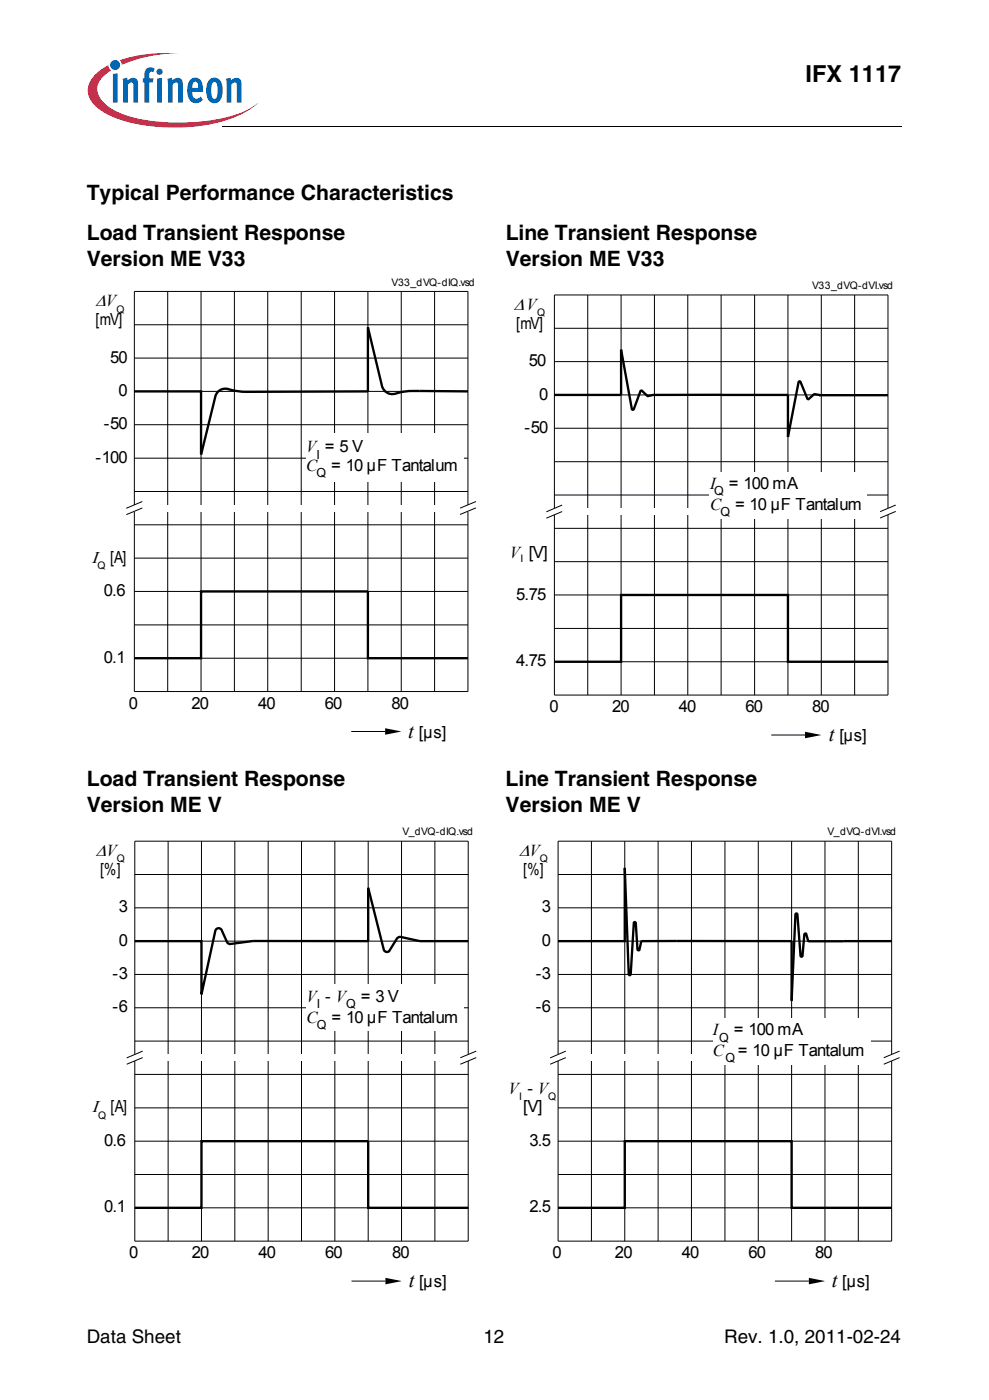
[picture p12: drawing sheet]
<svg xmlns="http://www.w3.org/2000/svg" width="148mm" height="210mm" viewBox="0 0 148 210" stroke-linecap="round" stroke-linejoin="round" font-family="sans-serif">
<circle cx="17.2" cy="9.7" r=".75" fill="#0166b3"/>
<g fill="#ed1a40">
<path d="M18 9l2.3-.6a25.2 25.2 0 0 1 6.4-.4 21.9 21.9 0 0 0-8 1.5l-.4 .2z"/>
<path d="M14.2 11.3l1.2-1.1 .8-.4 .1 .3 .3 .5a3.4 3.4 0 0 0-2 2.9 4.1 4.1 0 0 0 2.5 3 22.4 22.4 0 0 0 11 1.9 22.2 22.2 0 0 0 9.1-2l1.4-.9a12.7 12.7 0 0 1-6.4 3 28.7 28.7 0 0 1-14.7-.7 7.8 7.8 0 0 1-4-2.9 2.98 2.98 0 0 1 .7-3.6z"/>
</g>
<g fill="#0166b3">
<path d="M16.9 11.1l.7-.1v4.4h-.7z"/>
<path d="M18.4 11.8l.6-.2 .1 .5a.84 .84 0 0 1 1-.4 .84 .84 0 0 1 .6 .9v2.8h-.7l-.1-2.9a.29 .29 0 0 0-.4-.1l-.3 .3v2.7h-.7z"/>
<path d="M22 10.3l.3-.2 .7 .1 .2 .1-.2 .5a.35 .35 0 0 0-.6 .1v.8h.6l-.1 .7h-.5v3h-.8v-3h-.2v-.7h.2v-.4a1.22 1.22 0 0 1 .4-1z"/>
<path d="M25.1 11.8l.6-.2 .1 .5a.84 .84 0 0 1 1-.4 .84 .84 0 0 1 .6 .9v2.8h-.7v-2.9a.29 .29 0 0 0-.5-.1l-.3 .3v2.7h-.7z"/>
<path d="M33.9 11.8l.6-.2 .1 .5a.84 .84 0 0 1 1-.4 .84 .84 0 0 1 .6 .9v2.8h-.7l-.1-2.9a.29 .29 0 0 0-.4-.1l-.3 .3v2.7h-.7z"/>
<path d="M23.4 10.8a.5 .5 0 0 1 1 0 .5 .5 0 0 1-1 0zM23.6 11.8l.7-.1v3.7h-.7z"/>
<path d="M28.6 11.9a1.07 1.07 0 0 1 1.1-.2 1.07 1.07 0 0 1 .6 .9l.1 1.2h-1.6a.74 .74 0 0 0 .3 .9 .74 .74 0 0 0 1-.2l.3 .5a1.28 1.28 0 0 1-1.5 .4 1.28 1.28 0 0 1-.8-1.3v-1a1.86 1.86 0 0 1 .5-1.2zM29.1 12.3l-.2 .2-.1 .7h.9v-.5a.42 .42 0 0 0-.6-.4z"/>
<path d="M31.4 11.9a1.18 1.18 0 0 1 1.3-.1 1.18 1.18 0 0 1 .6 1.2 2.26 2.26 0 0 1-.8 2.4 1.26 1.26 0 0 1-1.6-1.4 2.78 2.78 0 0 1 .5-2.1zM31.8 12.4l-.1 .4-.1 1a.88 .88 0 0 0 .5 1 1.21 1.21 0 0 0 .5-1.3 1.09 1.09 0 0 0-.5-1.2z"/>
</g>
<path d="M33.4 18.8v.2z" fill="#000"/>
<path d="M33.4 18.9h101.6" fill="none" stroke="#000" stroke-width=".15"/>
<path d="M13 20.4h32.8v3.4h-32.8z" fill="#fff"/>
<g fill="none" stroke="#000" stroke-width=".15">
<path d="M20.1 43.7h50v60h-50zM20.1 58.7h50M20.1 53.7h50M20.1 48.7h50M25.1 43.7v60M30.1 43.7v60M35.1 43.7v60M40.1 43.7v60M45.1 43.7v60M50.1 43.7v60M55.1 43.7v60M60.1 43.7v60"/>
<path d="M65.1 43.7v60M20.1 68.7h50M20.1 63.7h50M20.1 73.7h50M20.1 78.7h50M20.1 98.7h50M20.1 93.7h50M20.1 88.7h50M20.1 83.7h50M52.6 109.7h5.1"/>
</g>
<path d="M57.7 109.2l2.4 .5-2.4 .5z" fill-rule="evenodd" fill="#000"/>
<path d="M19.7 75.7h50.9v1h-50.9z" fill="#fff"/>
<path d="M20.1 58.7h10v9.4M70.1 58.7l-7.2-.1a9.6 9.6 0 0 0-3.7 .4 1.59 1.59 0 0 1-2-1.1l-2.1-8.8v9.6h-17.2a16.8 16.8 0 0 1-4.3-.4 1.52 1.52 0 0 0-1.3 1.2l-2.2 8.7M70.1 98.7h-15v-10h-25v10h-10" fill="none" stroke="#000" stroke-width=".35"/>
<path d="M45.8 64.9h23.6v7.3h-23.6z" fill="#fff"/>
<g fill="none" stroke="#000" stroke-width=".15">
<path d="M21.3 75.2l-2.4 1M21.3 76.2l-2.4 1M71.3 75.2l-2.4 1M71.3 76.1l-2.4 1M20.2 126.1h49.9v60h-49.9zM20.2 136.1h49.9M20.2 131.1h49.9M25.2 126.1v60M30.2 126.1v60M35.2 126.1v60M40.2 126.1v60M45.2 126.1v60"/>
<path d="M50.2 126.1v60M55.2 126.1v60M60.2 126.1v60M65.2 126.1v60M20.2 151.1h49.9M20.2 146.1h49.9M20.2 141.1h49.9M20.2 156.1h49.9M20.2 176.1h49.9M20.2 171.1h49.9M20.2 166.1h49.9M20.2 161.1h49.9"/>
<path d="M20.2 181.1h49.9M52.7 192.1h5"/>
</g>
<path d="M57.7 191.6l2.4 .5-2.4 .5z" fill-rule="evenodd" fill="#000"/>
<path d="M19.8 158.1h50.9v1h-50.9z" fill="#fff"/>
<path d="M37.9 141.1l-3.6 .4-.3-.2-.8-1.8a.51 .51 0 0 0-.5-.3 .51 .51 0 0 0-.4 .4l-2.1 9.5v-8h-10M70.1 141.1h-7.2l-3.1-.6-.3 .2-1.1 1.8a.48 .48 0 0 1-.5 .2 .48 .48 0 0 1-.4-.3l-2.3-9.3v8M70.1 181.1h-14.9v-10h-25v10h-10" fill="none" stroke="#000" stroke-width=".35"/>
<path d="M45.9 147.6h23.6v7h-23.6z" fill="#fff"/>
<g fill="none" stroke="#000" stroke-width=".15">
<path d="M83.1 44.2h49.9v60h-49.9zM83.1 59.2h49.9M83.1 54.2h49.9M83.1 49.2h49.9M88.1 44.2v60M93 44.2v60M98 44.2v60M103 44.2v60M108 44.2v60M113.1 44.2v60M118 44.2v60M123 44.2v60"/>
<path d="M128 44.2v60M83.1 69.2h49.9M83.1 64.2h49.9M83.1 74.2h49.9M83.1 79.2h49.9M83.1 99.2h49.9M83.1 94.2h49.9M83.1 89.2h49.9M83.1 84.2h49.9M115.5 110.2h5.1M21.4 157.6l-2.4 1M21.4 158.6l-2.4 1"/>
<path d="M71.4 157.6l-2.4 1M71.4 158.6l-2.4 1"/>
</g>
<path d="M37.9 141.1h17.3" fill="none" stroke="#000" stroke-width=".35"/>
<path d="M120.6 109.7l2.4 .5-2.4 .5z" fill-rule="evenodd" fill="#000"/>
<path d="M82.7 76.2h50.8v1h-50.8z" fill="#fff"/>
<path d="M83.1 99.2h9.9v-10h25v10h15" fill="none" stroke="#000" stroke-width=".35"/>
<path d="M106.2 70.7h23.6v7h-23.6z" fill="#fff"/>
<g fill="none" stroke="#000" stroke-width=".15">
<path d="M84.2 75.7l-2.3 1M84.2 76.7l-2.3 1M134.2 75.7l-2.4 1M134.2 76.7l-2.4 1M83.6 126.1h50v60h-50zM83.6 136.1h50M83.6 131.1h50M88.6 126.1v60M93.6 126.1v60M98.6 126.1v60M103.6 126.1v60M108.6 126.1v60"/>
<path d="M113.6 126.1v60M118.6 126.1v60M123.6 126.1v60M128.6 126.1v60M83.6 151.1h50M83.6 146.1h50M83.6 141.1h50M83.6 156.1h50M83.6 176.1h50M83.6 171.1h50M83.6 166.1h50M83.6 161.1h50"/>
<path d="M83.6 181.1h50M116.1 192.1h5.1"/>
</g>
<path d="M108 59.2h-10.1l-.8 .2-.9-.8h-.2l-1 2.7-.3 .1-1.7-9v6.8h-9.9M108 59.2h10v6.3l1.7-8.3 .2 .1 1.1 2.5 1-.7 .9 .2h10.1" fill="none" stroke="#000" stroke-width=".35"/>
<path d="M121.2 191.6l2.3 .5-2.3 .5z" fill-rule="evenodd" fill="#000"/>
<path d="M83.2 158.1h50.9v1h-50.9z" fill="#fff"/>
<path d="M126.3 141.1h7.3M83.6 181.1h10v-10h25v10h15" fill="none" stroke="#000" stroke-width=".35"/>
<path d="M106.8 152.6h23.6v7h-23.6z" fill="#fff"/>
<path d="M84.8 157.6l-2.4 1M84.8 158.6l-2.4 1M134.8 157.6l-2.4 1M134.8 158.6l-2.4 1" fill="none" stroke="#000" stroke-width=".15"/>
<path d="M83.6 141.1h10v-11l.6 16.1h.1l.2-.1 .5-7.7 .1-.2 .2 .2 .2 4 .2 .1 .1-.1 .3-1.2 .1-.1h22.4v9M126.3 141.1h-5.1l-.4-1.1h-.2l-.4 3.3v.1h-.2l-.5-6.3-.2-.1h-.1l-.6 13" fill="none" stroke="#000" stroke-width=".35"/>
<text font-size="3.5" x="120.7" y="12.2">IFX 1117</text>
<g font-size="3.2">
<text x="13" y="30">Typical Performance Characteristics</text>
<text x="13" y="36">Load Transient Response</text>
<text x="13" y="39.9">Version ME V33</text>
<text x="75.8" y="39.9">Version ME V33</text>
<text x="75.8" y="36">Line Transient Response</text>
<text x="13" y="117.9">Load Transient Response</text>
<text x="75.8" y="117.9">Line Transient Response</text>
<text x="13" y="121.8">Version ME V</text>
<text x="75.8" y="121.8">Version ME V</text>
</g>
<g font-size="3.1">
<text x="61.2" y="110.6">t</text>
<text x="124.2" y="111.2">t</text>
<text x="61.2" y="193">t</text>
<text x="124.6" y="193">t</text>
</g>
<g font-size="2.8">
<text x="13" y="201.3">Data Sheet</text>
<text x="72.4" y="201.3">12</text>
<text x="108.5" y="201.3">Rev. 1.0, 2011-02-24</text>
</g>
<g font-size="2.6">
<text x="14.3" y="45.9">ΔV</text>
<text x="77" y="46.5">ΔV</text>
<text x="13.7" y="84.4">Ι</text>
<text x="14.4" y="128.4">ΔV</text>
<text x="77.8" y="128.4">ΔV</text>
<text x="13.8" y="166.8">Ι</text>
</g>
<g font-size="2.5">
<text x="14.3" y="48.8">[mV]</text>
<text x="77.3" y="49.3">[mV]</text>
<text x="16.5" y="54.4">50</text>
<text x="17.8" y="59.4">0</text>
<text x="79.2" y="54.9">50</text>
<text x="80.8" y="59.9">0</text>
<text x="15.6" y="64.4">-50</text>
<text x="78.6" y="64.9">-50</text>
<text x="14.3" y="69.4">-100</text>
<text x="45.9" y="67.8">V = 5 V</text>
<text x="45.9" y="70.6">C</text>
<text x="49.6" y="70.6">= 10 µF Tantalum</text>
<text x="106.4" y="73.4">I</text>
<text x="106.4" y="76.5">C</text>
<text x="109.2" y="73.4">= 100 mA</text>
<text x="110.1" y="76.5">= 10 µF Tantalum</text>
<text x="76.4" y="83.7">V [V]</text>
<text x="15.6" y="89.4">0.6</text>
<text x="16.5" y="84.4">[A]</text>
<text x="77.3" y="89.9">5.75</text>
<text x="15.6" y="99.4">0.1</text>
<text x="77.3" y="99.9">4.75</text>
<text x="19.3" y="106.2">0</text>
<text x="28.7" y="106.2">20</text>
<text x="38.7" y="106.2">40</text>
<text x="48.7" y="106.2">60</text>
<text x="58.7" y="106.2">80</text>
<text x="82.3" y="106.8">0</text>
<text x="91.7" y="106.8">20</text>
<text x="101.7" y="106.8">40</text>
<text x="111.7" y="106.8">60</text>
<text x="121.7" y="106.8">80</text>
<text x="62.7" y="110.6">[µs]</text>
<text x="125.8" y="111.2">[µs]</text>
<text x="15" y="131.2">[%]</text>
<text x="78.4" y="131.2">[%]</text>
<text x="17.8" y="136.8">3</text>
<text x="81.2" y="136.8">3</text>
<text x="17.8" y="141.8">0</text>
<text x="81.2" y="141.8">0</text>
<text x="16.9" y="146.8">-3</text>
<text x="80.3" y="146.8">-3</text>
<text x="16.9" y="151.8">-6</text>
<text x="45.9" y="153.4">C</text>
<text x="45.9" y="150.2">V -</text>
<text x="49.7" y="153.4">= 10 µF Tantalum</text>
<text x="50.3" y="150.2">V</text>
<text x="54" y="150.2">= 3 V</text>
<text x="80.3" y="151.8">-6</text>
<text x="106.8" y="155.2">I</text>
<text x="109.9" y="155.2">= 100 mA</text>
<text x="106.8" y="158.4">C</text>
<text x="110.6" y="158.4">= 10 µF Tantalum</text>
<text x="16.6" y="166.8">[A]</text>
<text x="76.2" y="164">V - V</text>
<text x="78.4" y="166.8">[V]</text>
<text x="15.6" y="171.8">0.6</text>
<text x="79.3" y="171.8">3.5</text>
<text x="15.6" y="181.8">0.1</text>
<text x="79.3" y="181.8">2.5</text>
<text x="19.4" y="188.6">0</text>
<text x="28.7" y="188.6">20</text>
<text x="38.7" y="188.6">40</text>
<text x="48.7" y="188.6">60</text>
<text x="58.7" y="188.6">80</text>
<text x="82.8" y="188.6">0</text>
<text x="92.1" y="188.6">20</text>
<text x="102.1" y="188.6">40</text>
<text x="112.1" y="188.6">60</text>
<text x="122.1" y="188.6">80</text>
<text x="62.8" y="193">[µs]</text>
<text x="126.2" y="193">[µs]</text>
</g>
<g font-size="1.9">
<text x="47.4" y="68.8">I</text>
<text x="47.4" y="71.6">Q</text>
<text x="107" y="74.3">Q</text>
<text x="107.9" y="77.4">Q</text>
<text x="47.5" y="151.2">I</text>
<text x="47.5" y="154.3">Q</text>
<text x="51.9" y="151.2">Q</text>
<text x="107.7" y="156.2">Q</text>
<text x="108.7" y="159.3">Q</text>
</g>
<g font-size="1.6">
<text x="17.4" y="46.9">Q</text>
<text x="58.7" y="42.8">V33_dVQ-dIQ.vsd</text>
<text x="80.5" y="47.4">Q</text>
<text x="121.7" y="43.4">V33_dVQ-dVI.vsd</text>
<text x="14.6" y="85.3">Q</text>
<text x="78" y="84.3">I</text>
<text x="60.3" y="125.3">V_dVQ-dIQ.vsd</text>
<text x="124" y="125.3">V_dVQ-dVI.vsd</text>
<text x="17.5" y="129.3">Q</text>
<text x="80.9" y="129.3">Q</text>
<text x="14.7" y="167.7">Q</text>
<text x="77.8" y="164.9">I</text>
<text x="82.1" y="164.9">Q</text>
</g>
</svg>
